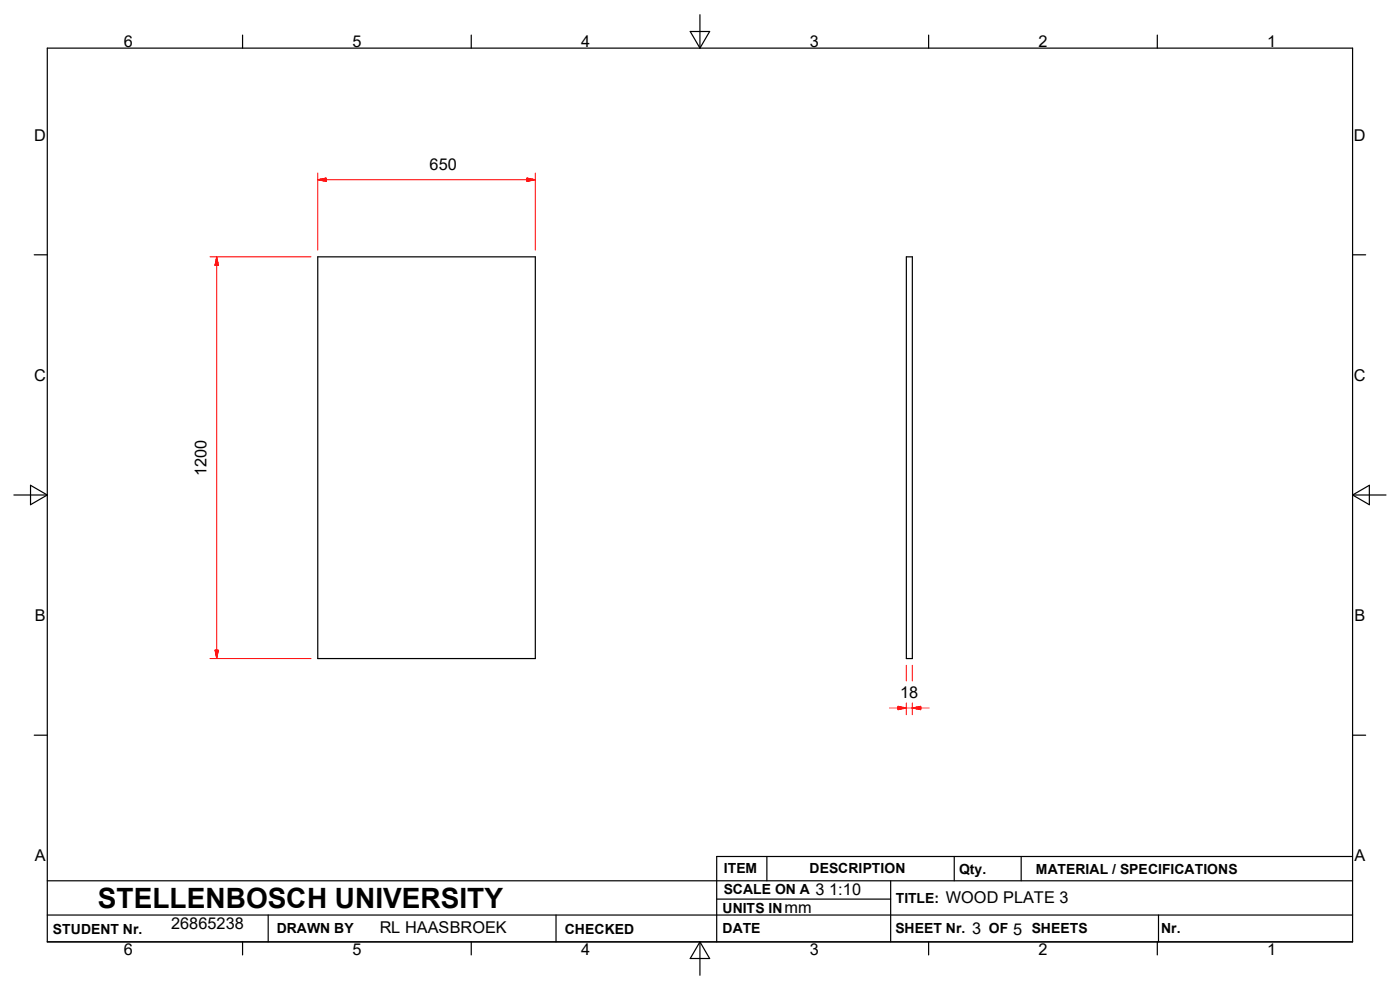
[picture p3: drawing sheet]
<svg xmlns="http://www.w3.org/2000/svg" width="297mm" height="210mm" viewBox="0 0 297 210" stroke-linecap="round" stroke-linejoin="round" font-family="sans-serif">
<g fill="none" stroke="#000" stroke-width=".25">
<path d="M10 10.2h277v189.6h-277zM51.5 7.4v2.8M100 7.4v2.8M146.4 6.7h4.2l-2.1 3.5zM148.5 3.1v7.1M197 7.4v2.8M245.5 7.4v2.8M7.3 54.1h2.7M67.4 54.5h46.2v85.2h-46.2zM192.3 54.5h1.3v85.2h-1.3zM287 54.1h2.7M2.9 105h7.1"/>
<path d="M6.5 102.9l3.5 2.1-3.5 2.1zM287 105h7M287 105l3.5-2.1v4.2zM7.3 156h2.7M287 156h2.7M10 186.8h277M10 194.1h277M51.5 199.8v2.8M56.9 194.1v5.7M100 199.8v2.8M118 194.1v5.7M148.5 199.8v7.1"/>
<path d="M148.5 199.8l2.1 3.5h-4.2zM152 190.7h37M162.7 181.7v5.1M189 186.8v13M197 199.8v2.8M202.4 181.7v5.1M216.6 181.7v5.1M245.5 199.8v2.8M245.8 194.1v5.7M287 181.7h-135v18.1"/>
</g>
<g fill="none" stroke="#f00" stroke-width=".21">
<path d="M67.4 38.1h46.2M67.4 38.1l1.8-.3v.7zM67.4 36.7v16.4M111.8 37.8l1.8 .3-1.8 .4zM113.6 36.7v16.4M44.6 54.5h21.4M46 54.5v85.2M46 54.5l.3 1.8h-.7zM44.6 139.7h21.4M45.6 137.9h.7l-.3 1.8zM188.7 150.2h8.4M190.5 149.8l1.8 .4-1.8 .4z"/>
<path d="M192.3 141.1v3.4M192.3 149.1v2.5M193.6 150.2l1.7-.4v.8zM193.6 141.1v3.4M193.6 149.1v2.5"/>
</g>
<g fill="#f00" stroke="#f00" stroke-width=".21">
<path d="M46 54.5l.3 1.8h-.7z"/>
<path d="M45.6 137.9h.7l-.3 1.8z"/>
<path d="M67.4 38.1l1.8-.3v.7z"/>
<path d="M111.8 37.8l1.8 .3-1.8 .4z"/>
<path d="M190.5 149.8l1.8 .4-1.8 .4z"/>
<path d="M193.6 150.2l1.7-.4v.8z"/>
</g>
<text font-size="5.9" x="20.8" y="192.7">STELLENBOSCH UNIVERSITY</text>
<g font-size="3.5">
<text x="26.2" y="9.9">6</text>
<text x="74.8" y="9.9">5</text>
<text x="123.3" y="9.9">4</text>
<text x="171.8" y="9.9">3</text>
<text x="220.3" y="9.9">2</text>
<text x="268.8" y="9.9">1</text>
<text x="7.3" y="29.8">D</text>
<text x="287.2" y="29.8">D</text>
<text x="91.1" y="36">650</text>
<text x="7.3" y="80.8">C</text>
<text x="287.2" y="80.8">C</text>
<text x="43.8" y="101" transform="rotate(-90 43.8 101)">1200</text>
<text x="7.4" y="131.7">B</text>
<text x="287.3" y="131.7">B</text>
<text x="191" y="148">18</text>
<text x="7.4" y="182.7">A</text>
<text x="287.3" y="182.7">A</text>
<text x="173" y="189.9">3 1:10</text>
<text x="200.7" y="191.6">WOOD PLATE 3</text>
<text x="36.3" y="197.1">26865238</text>
<text x="80.6" y="197.8">RL HAASBROEK</text>
<text x="166.5" y="193.7">mm</text>
<text x="26.2" y="202.6">6</text>
<text x="74.8" y="202.6">5</text>
<text x="123.3" y="202.6">4</text>
<text x="171.8" y="202.6">3</text>
<text x="206.2" y="198.2">3</text>
<text x="215" y="198.3">5</text>
<text x="220.3" y="202.6">2</text>
<text x="268.8" y="202.6">1</text>
</g>
<g font-size="3">
<text x="153.6" y="185.1">ITEM</text>
<text x="171.7" y="185.3">DESCRIPTION</text>
<text x="203.5" y="185.4">Qty.</text>
<text x="219.8" y="185.3">MATERIAL / SPECIFICATIONS</text>
<text x="153.5" y="189.7">SCALE ON A</text>
<text x="190" y="191.6">TITLE:</text>
<text x="58.7" y="198">DRAWN BY</text>
<text x="153.3" y="193.6">UNITS IN</text>
<text x="153.3" y="198">DATE</text>
<text x="189.9" y="198">SHEET Nr.</text>
<text x="209.8" y="198">OF</text>
<text x="218.9" y="198">SHEETS</text>
<text x="246.3" y="197.9">Nr.</text>
<text x="11.2" y="198.1">STUDENT Nr.</text>
<text x="119.8" y="198.1">CHECKED</text>
</g>
</svg>
